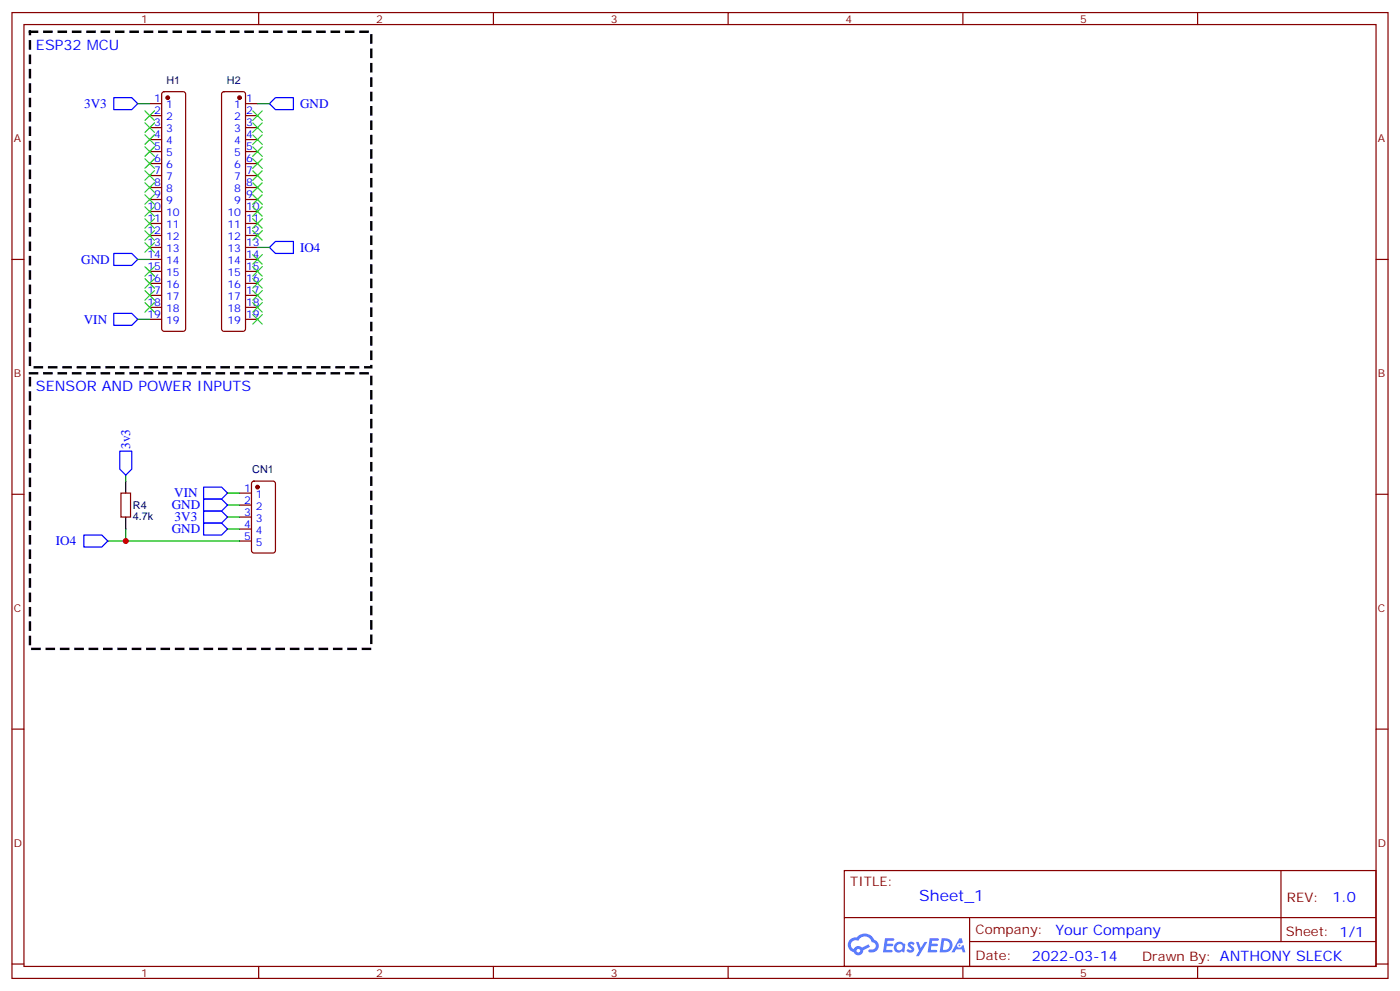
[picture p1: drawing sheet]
<svg xmlns="http://www.w3.org/2000/svg" width="412mm" height="292mm" viewBox="0 0 412 292" stroke-linecap="round" stroke-linejoin="round" font-family="sans-serif">
<g fill="none" stroke="#870000" stroke-width=".35">
<path d="M3.5 3.7h405.4v284.3h-405.4zM7.1 7.2h398.2v277.3h-398.2zM76.2 3.7v3.5M145.3 3.7v3.5M214.5 3.7v3.5M283.6 3.7v3.5M352.8 3.7v3.5M3.5 76.4h3.6M405.3 76.4h3.6M3.5 145.5h3.6M405.3 145.5h3.6M3.5 214.7h3.6"/>
<path d="M405.3 214.7h3.6M248.7 256.3h156.6v28.2h-156.6zM377.3 256.3v20.9M248.7 270.1h156.5M285.6 277.2h119.6M285.6 270.1v14.2M3.5 283.8h3.6M76.2 284.5v3.5M145.3 284.5v3.5M214.5 284.5v3.5M283.6 284.5v3.5M352.8 284.5v3.5"/>
<path d="M405.3 283.8h3.6"/>
</g>
<g fill="#5487ff">
<path d="M267.7 277.5a1.22 1.22 0 0 1 1.7 .2l-.4 .6a.47 .47 0 0 0-.3-.4 .47 .47 0 0 0-.5 .2l.1 .2a1.14 1.14 0 0 1 .8 1.8 1.14 1.14 0 0 1-1.9 0l-.2-.2 .5-.6 .7 .5a.29 .29 0 0 0 .3-.3 .29 .29 0 0 0-.2-.3 1.04 1.04 0 0 1-.6-1.7z"/>
<path d="M260.7 276.2h2.4l.3 .2-.2 .5-1.8 .1-.1 .8h1.5l.3 .4-.3 .4h-1.6l-.2 1.1h1.7l.2 .3-.2 .3-2.6 .1z"/>
<path d="M273.8 276.2h2.4l.3 .2-.1 .5-1.8 .1-.2 .8h1.6l.3 .4-.4 .4-1.6-.1-.1 1.1 1.7 .1 .2 .3-.2 .3-2.6 .1z"/>
<path d="M282.6 276.2h.7l.3 1.3-.6 .3a.69 .69 0 0 0-1 .3 .69 .69 0 0 0 .4 .9 .69 .69 0 0 0 .9-.6l.5-.2 .6 2.2h-.8l-.2-.9h-1.8l-.5 .9h-.8z"/>
<path d="M269.8 277.3h.8l.6 1.8 1.1-1.8h.9l-2.6 4.2h-.8l.9-1.5z"/>
<path d="M277.4 276.2l-.6 4.2h1.3a2.11 2.11 0 0 0 2.5-2.1 2.11 2.11 0 0 0-2.5-2.1zM278.1 277a1.39 1.39 0 0 1 1.7 1.4 1.39 1.39 0 0 1-1.8 1.2h-.3z"/>
<path d="M263.7 277.8a1.54 1.54 0 0 0-.1 2.2 1.54 1.54 0 0 0 2.2 .1l.6 .3 .3-2.3-.2-.3h-.4a1.49 1.49 0 0 0-2.4 0zM264 278.8a.94 .94 0 0 1 1.8 0 .94 .94 0 0 1-1.8 0z"/>
<path d="M250.4 276.6a2.18 2.18 0 0 0 1.1 3.7 1.44 1.44 0 0 0 1.6 .9 1.44 1.44 0 0 0 1.2-1.4l2-1.1-.5-.7-1.9 1a1.47 1.47 0 0 0-2.4 .4 1.39 1.39 0 0 1-.7-1.9 1.39 1.39 0 0 1 2-.5 2.12 2.12 0 0 1 2.2-1.3 2.12 2.12 0 0 1 1.9 1.7 1.14 1.14 0 0 1 1.1 1.4 1.14 1.14 0 0 1-1.7 .7 .43 .43 0 0 0-.5 .4 .43 .43 0 0 0 .4 .5 1.98 1.98 0 0 0 2.5-1.2 1.98 1.98 0 0 0-1.2-2.6 3.1 3.1 0 0 0-5.3-.6l-.9 .1zM252.3 279.9a.55 .55 0 0 1 1.1 0 .55 .55 0 0 1-1.1 0z"/>
<circle cx="282.6" cy="278.3" r=".26"/>
</g>
<path d="M8.8 9.3h100.6v98.8h-100.6zM8.8 109.9h100.6v81.1h-100.6z" fill="none" stroke="#000" stroke-width=".71" stroke-dasharray="2.1 2.1"/>
<g fill="none" stroke="#870000" stroke-width=".35">
<path d="M44.1 30.5h3.5M44.1 34h3.5M44.1 37.6h3.5M47.9 27.2l.4-.2h5.7l.5 .2 .2 .5v69.1l-.3 .5-.4 .2h-5.7l-.5-.2-.2-.5v-69.1zM65.5 27.2l.5-.2h5.6l.5 .2 .2 .5v69.1l-.2 .5-.5 .2h-5.6l-.5-.2-.2-.5v-69.1zM72.3 30.5h3.5M72.3 34h3.5M72.3 37.6h3.5M44.1 41.1h3.5M44.1 44.6h3.5M44.1 48.2h3.5M44.1 51.7h3.5"/>
<path d="M44.1 55.2h3.5M44.1 58.7h3.5M72.3 41.1h3.5M72.3 44.6h3.5M72.3 48.2h3.5M72.3 51.7h3.5M72.3 55.2h3.5M72.3 58.7h3.5M44.1 62.3h3.5M44.1 65.8h3.5M44.1 69.3h3.5M44.1 72.8h3.5"/>
<path d="M44.1 76.4h3.5M44.1 79.9h3.5M72.3 62.3h3.5M72.3 65.8h3.5M72.3 69.3h3.5M72.3 72.8h3.5M72.3 76.4h3.5M72.3 79.9h3.5M44.1 83.4h3.5M44.1 87h3.5M44.1 90.5h3.5M44.1 94h3.5"/>
<path d="M72.3 83.4h3.5M72.3 87h3.5M72.3 90.5h3.5M72.3 94h3.5M35.6 145.2h2.9v7h-2.9zM70.6 145.2h3.5M70.6 148.7h3.5M70.6 152.2h3.5M70.6 155.8h3.5M70.6 159.3h3.5M74.3 141.8l.5-.2h5.6l.7 .5v20l-.4 .7h-5.9l-.7-.5v-20z"/>
</g>
<g fill="#870000" stroke="#870000" stroke-width=".35">
<circle cx="75.8" cy="143.4" r=".53"/>
<circle cx="49.4" cy="28.8" r=".53"/>
<circle cx="70.6" cy="28.8" r=".53"/>
</g>
<path d="M33.5 28.8h5.3l1.8 1.7-1.8 1.8h-5.3zM81.1 28.8h5.3v3.5h-5.3l-1.7-1.8zM33.5 74.6h5.3l1.8 1.8-1.8 1.7h-5.3zM79.4 72.8l1.7-1.7h5.3v3.5h-5.3zM33.5 92.3h5.3l1.8 1.7-1.8 1.8h-5.3zM35.3 132.8h3.5v5.3l-1.8 1.8-1.7-1.8zM24.7 157.5h5.3l1.7 1.8-1.7 1.7h-5.3zM60 143.4h5.3l1.7 1.8-1.7 1.7h-5.3zM60 146.9h5.3l1.7 1.8-1.7 1.8h-5.3zM60 154h5.3l1.7 1.8-1.7 1.7h-5.3zM60 150.5h5.3l1.7 1.7-1.7 1.8h-5.3z" fill="none" stroke="#00f" stroke-width=".35"/>
<path d="M40.6 30.5h3.5M75.8 30.5h3.6M40.6 76.4h3.5M75.8 72.8h3.6M40.6 94h3.5M37 139.9v1.7M31.7 159.3h38.9M37 155.8v3.5M67 145.2h3.6M67 148.7h3.6M67 155.8h3.6M67 152.2h3.6" fill="none" stroke="#008700" stroke-width=".35"/>
<path d="M37 141.6v3.6M37 152.2v3.6" fill="none" stroke="#000" stroke-width=".35"/>
<g fill="none" stroke="#3c3" stroke-width=".35">
<path d="M42.7 32.6l2.8 2.9M42.7 36.2l2.8 2.8M42.7 39.7l2.8 2.8M45.5 32.6l-2.8 2.9M45.5 36.2l-2.8 2.8M45.5 39.7l-2.8 2.8M74.4 39.7l2.9 2.8M74.4 36.2l2.9 2.8M74.4 32.6l2.9 2.9M77.3 39.7l-2.9 2.8M77.3 36.2l-2.9 2.8M77.3 32.6l-2.9 2.9"/>
<path d="M42.7 43.2l2.8 2.8M42.7 46.7l2.8 2.9M42.7 50.3l2.8 2.8M42.7 53.8l2.8 2.8M42.7 57.3l2.8 2.8M45.5 43.2l-2.8 2.8M45.5 46.7l-2.8 2.9M45.5 50.3l-2.8 2.8M45.5 53.8l-2.8 2.8M45.5 57.3l-2.8 2.8M74.4 57.3l2.9 2.8M74.4 53.8l2.9 2.8"/>
<path d="M74.4 50.3l2.9 2.8M74.4 46.7l2.9 2.9M74.4 43.2l2.9 2.8M77.3 57.3l-2.9 2.8M77.3 53.8l-2.9 2.8M77.3 46.7l-2.9 2.9M77.3 50.3l-2.9 2.8M77.3 43.2l-2.9 2.8M42.7 78.5l2.8 2.8M42.7 71.4l2.8 2.9M42.7 67.9l2.8 2.8M42.7 64.4l2.8 2.8"/>
<path d="M42.7 60.9l2.8 2.8M45.5 78.5l-2.8 2.8M45.5 71.4l-2.8 2.9M45.5 67.9l-2.8 2.8M45.5 64.4l-2.8 2.8M45.5 60.9l-2.8 2.8M74.4 64.4l2.9 2.8M74.4 78.5l2.9 2.8M74.4 75l2.9 2.8M74.4 67.9l2.9 2.8M74.4 60.9l2.9 2.8M77.3 78.5l-2.9 2.8"/>
<path d="M77.3 75l-2.9 2.8M77.3 67.9l-2.9 2.8M77.3 64.4l-2.9 2.8M77.3 60.9l-2.9 2.8M42.7 89.1l2.8 2.8M42.7 85.5l2.8 2.9M42.7 82l2.8 2.8M45.5 89.1l-2.8 2.8M45.5 85.5l-2.8 2.9M45.5 82l-2.8 2.8M74.4 92.6l2.9 2.8M74.4 89.1l2.9 2.8"/>
<path d="M74.4 85.5l2.9 2.9M74.4 82l2.9 2.8M77.3 92.6l-2.9 2.8M77.3 89.1l-2.9 2.8M77.3 85.5l-2.9 2.9M77.3 82l-2.9 2.8"/>
</g>
<circle cx="37" cy="159.3" r=".88" fill="#c00"/>
<text font-size="4.6" fill="#00f" x="270.8" y="265.3">Sheet_1</text>
<g font-size="4.2" fill="#00f">
<text x="10.6" y="14.6">ESP32 MCU</text>
<text x="10.6" y="115.2">SENSOR AND POWER INPUTS</text>
<text x="392.5" y="265.6">1.0</text>
<text x="310.9" y="275.1">Your Company</text>
<text x="304" y="282.9">2022-03-14</text>
</g>
<g font-size="3.9" fill="#00f">
<text x="24.8" y="31.8">3V3</text>
<text x="88.4" y="31.8">GND</text>
<text x="23.9" y="77.6">GND</text>
<text x="88.4" y="74.1">IO4</text>
<text x="24.7" y="95.3">VIN</text>
<text x="38.3" y="132.1" transform="rotate(-90 38.3 132.1)">3v3</text>
<text x="50.6" y="150">GND</text>
<text x="51.3" y="146.4">VIN</text>
<text x="51.4" y="153.5">3V3</text>
<text x="16.5" y="160.5">IO4</text>
<text x="50.6" y="157">GND</text>
</g>
<g font-size="3.9" fill="#800">
<text x="250.5" y="260.9">TITLE:</text>
<text x="379.1" y="265.6">REV:</text>
<text x="287.4" y="275.1">Company:</text>
<text x="378.7" y="275.7">Sheet: 1/1</text>
<text x="287.4" y="282.8">Date:</text>
<text x="336.4" y="282.8">Drawn By: ANTHONY SLECK</text>
</g>
<g font-size="3.2" fill="#800">
<text x="41.6" y="6.7">1</text>
<text x="110.8" y="6.7">2</text>
<text x="179.9" y="6.7">3</text>
<text x="249.1" y="6.7">4</text>
<text x="318.2" y="6.7">5</text>
<text x="4.1" y="41.8">A</text>
<text x="405.9" y="41.8">A</text>
<text x="4.1" y="110.9">B</text>
<text x="405.9" y="110.9">B</text>
<text x="4.1" y="180.1">C</text>
<text x="405.9" y="180.1">C</text>
<text x="4.1" y="249.2">D</text>
<text x="405.9" y="249.2">D</text>
<text x="41.6" y="287.5">1</text>
<text x="110.8" y="287.5">2</text>
<text x="179.9" y="287.5">3</text>
<text x="249.1" y="287.5">4</text>
<text x="318.2" y="287.5">5</text>
</g>
<g font-size="3.2" fill="#000080">
<text x="49.1" y="24.6">H1</text>
<text x="66.8" y="24.6">H2</text>
<text x="74.3" y="139.2">CN1</text>
<text x="39.2" y="149.8">R4</text>
<text x="39.2" y="153">4.7k</text>
</g>
<g font-size="3.2" fill="#00f">
<text x="45.4" y="30.2">1</text>
<text x="45.4" y="33.7">2</text>
<text x="48.9" y="31.9">1</text>
<text x="48.9" y="35.5">2</text>
<text x="69" y="31.9">1</text>
<text x="69" y="35.5">2</text>
<text x="72.5" y="30.2">1</text>
<text x="72.5" y="33.7">2</text>
<text x="45.4" y="37.2">3</text>
<text x="45.4" y="40.7">4</text>
<text x="48.9" y="39">3</text>
<text x="69" y="39">3</text>
<text x="72.5" y="37.2">3</text>
<text x="72.5" y="40.7">4</text>
<text x="45.4" y="44.3">5</text>
<text x="45.4" y="47.8">6</text>
<text x="48.9" y="42.5">4</text>
<text x="48.9" y="46">5</text>
<text x="69" y="42.5">4</text>
<text x="69" y="46">5</text>
<text x="72.5" y="44.3">5</text>
<text x="72.5" y="47.8">6</text>
<text x="45.4" y="51.3">7</text>
<text x="48.9" y="49.6">6</text>
<text x="48.9" y="53.1">7</text>
<text x="69" y="49.6">6</text>
<text x="69" y="53.1">7</text>
<text x="72.5" y="51.3">7</text>
<text x="45.4" y="54.9">8</text>
<text x="45.4" y="58.4">9</text>
<text x="48.9" y="56.6">8</text>
<text x="69" y="56.6">8</text>
<text x="72.5" y="54.9">8</text>
<text x="72.5" y="58.4">9</text>
<text x="43.4" y="61.9">10</text>
<text x="43.4" y="65.4">11</text>
<text x="48.9" y="60.1">9</text>
<text x="48.9" y="63.7">10</text>
<text x="67" y="63.7">10</text>
<text x="69" y="60.1">9</text>
<text x="72.5" y="61.9">10</text>
<text x="72.5" y="65.4">11</text>
<text x="43.4" y="69">12</text>
<text x="48.9" y="67.2">11</text>
<text x="48.9" y="70.7">12</text>
<text x="67" y="67.2">11</text>
<text x="67" y="70.7">12</text>
<text x="72.5" y="69">12</text>
<text x="43.4" y="72.5">13</text>
<text x="43.4" y="76">14</text>
<text x="48.9" y="74.3">13</text>
<text x="48.9" y="77.8">14</text>
<text x="67" y="74.3">13</text>
<text x="67" y="77.8">14</text>
<text x="72.5" y="72.5">13</text>
<text x="72.5" y="76">14</text>
<text x="43.4" y="79.6">15</text>
<text x="43.4" y="83.1">16</text>
<text x="48.9" y="81.3">15</text>
<text x="67" y="81.3">15</text>
<text x="72.5" y="79.6">15</text>
<text x="72.5" y="83.1">16</text>
<text x="43.4" y="86.6">17</text>
<text x="48.9" y="84.8">16</text>
<text x="48.9" y="88.4">17</text>
<text x="67" y="84.8">16</text>
<text x="67" y="88.4">17</text>
<text x="72.5" y="86.6">17</text>
<text x="43.4" y="90.1">18</text>
<text x="43.4" y="93.7">19</text>
<text x="48.9" y="91.9">18</text>
<text x="48.9" y="95.4">19</text>
<text x="67" y="91.9">18</text>
<text x="67" y="95.4">19</text>
<text x="72.5" y="90.1">18</text>
<text x="72.5" y="93.7">19</text>
<text x="71.9" y="144.8">1</text>
<text x="71.9" y="148.3">2</text>
<text x="75.4" y="146.6">1</text>
<text x="71.9" y="151.9">3</text>
<text x="71.9" y="155.4">4</text>
<text x="75.4" y="150.1">2</text>
<text x="75.4" y="153.6">3</text>
<text x="71.9" y="158.9">5</text>
<text x="75.4" y="157.2">4</text>
<text x="75.4" y="160.7">5</text>
</g>
</svg>
